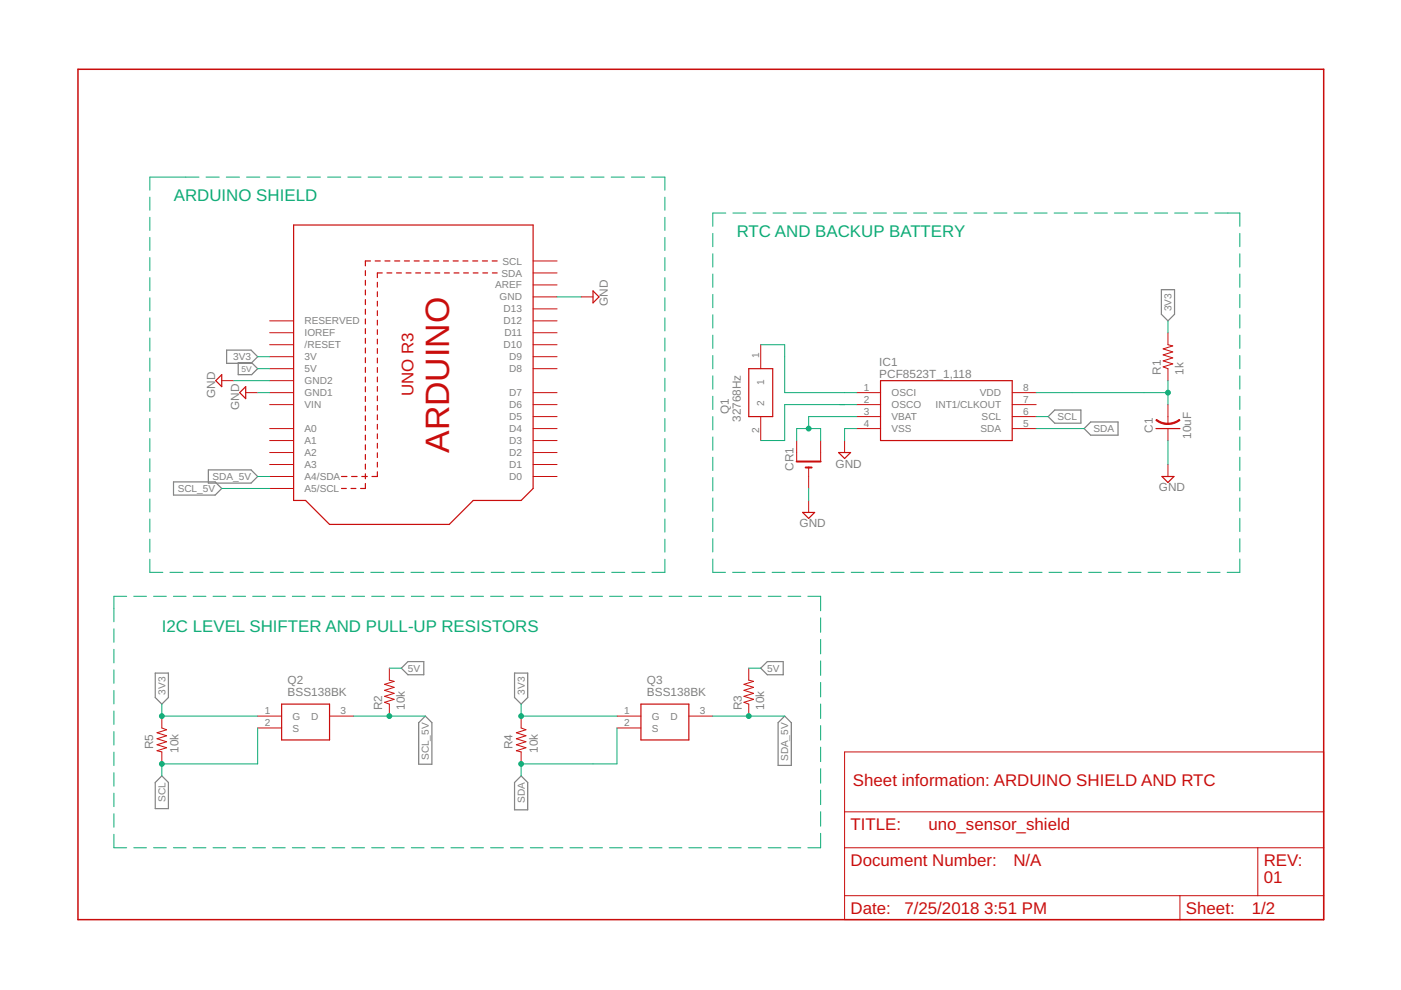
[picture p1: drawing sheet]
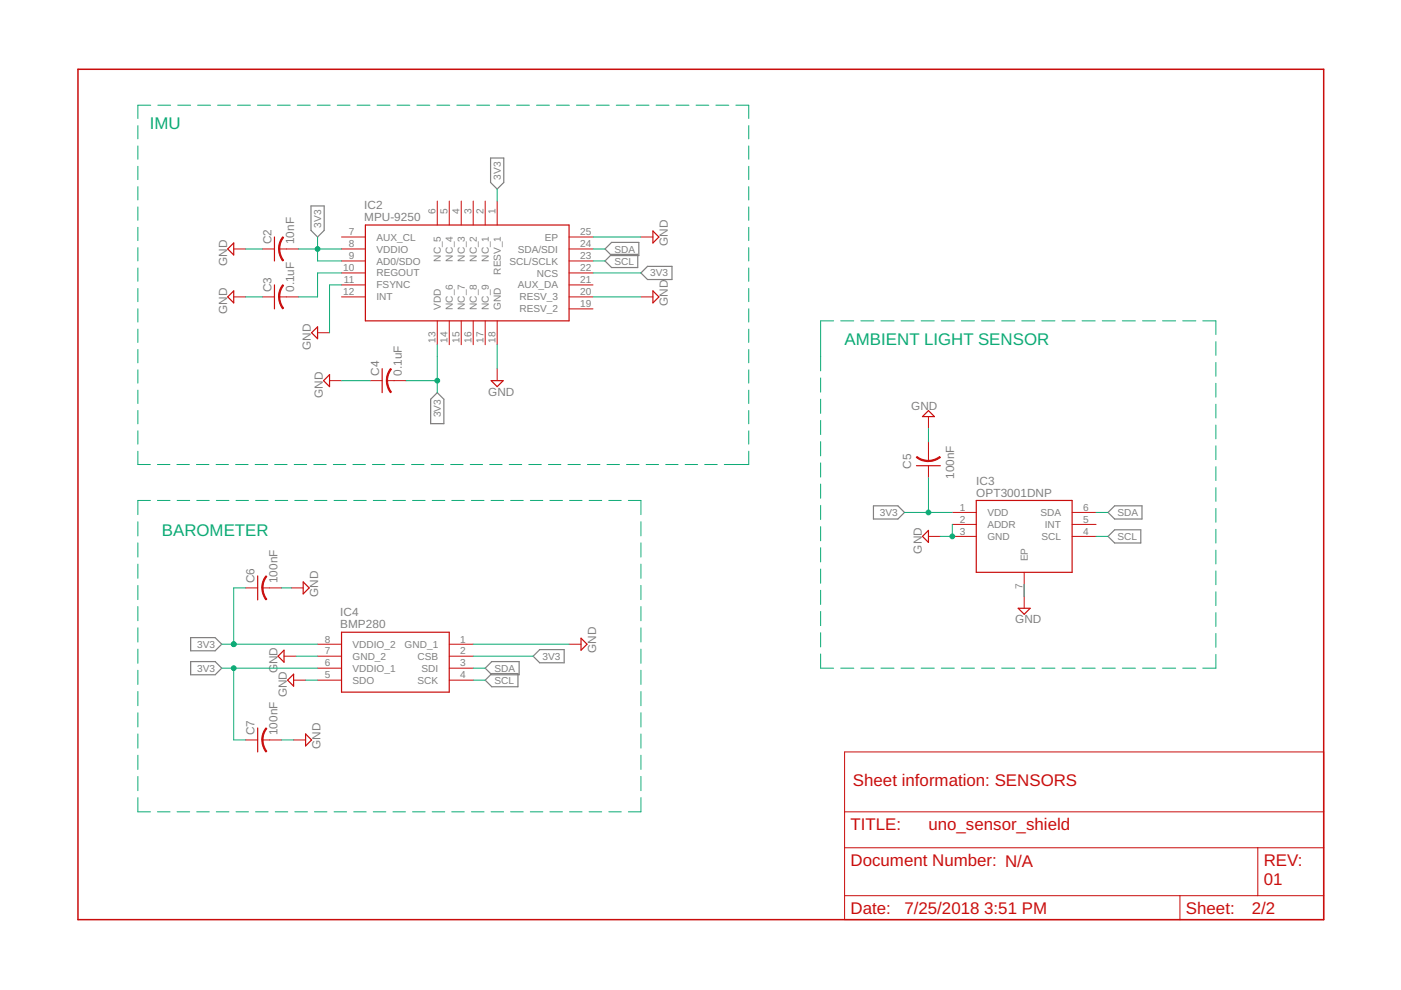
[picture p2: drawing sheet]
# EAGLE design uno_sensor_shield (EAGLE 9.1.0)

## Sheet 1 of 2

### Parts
C1  10uF  C-USC0805  [C0805]
CR1  CR1220SMT  [CR1220-SMD]
IC1  PCF8523T_1,118  [SOIC127P600X175-8N]
Q1  32768Hz  Q_0.032768-JTX210-12.5-20-T1-L  [Q0032768JTX21012520T1LF]
Q2  BSS138BK  [SOT95P230X110-3N]
Q3  BSS138BK  [SOT95P230X110-3N]
R1  1k  R-US_R0805  [R0805]
R2  10k  R-US_R0805  [R0805]
R3  10k  R-US_R0805  [R0805]
R4  10k  R-US_R0805  [R0805]
R5  10k  R-US_R0805  [R0805]
U1  ARDUINOR3-DIMENSION  [ARDUINOR3]

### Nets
3V3: Q2.1(G) Q3.1(G) R1.2 R4.1 R5.1 U1.3V ; also sheet 2
5V: R2.2 R3.2 U1.5V
GND: C1.1 CR1.- IC1.4(VSS) U1.GND U1.GND1 U1.GND2 ; also sheet 2
N$4: IC1.2(OSCO) Q1.2
N$5: C1.2 IC1.8(VDD) R1.1
N$11: IC1.1(OSCI) Q1.1
SCL: IC1.6(SCL) Q2.2(S) R5.2 ; also sheet 2
SCL_5V: Q2.3(D) R2.1 U1.A5(A5/SCL)
SDA: IC1.5(SDA) Q3.2(S) R4.2 ; also sheet 2
SDA_5V: Q3.3(D) R3.1 U1.A4(A4/SDA)
VBAT: CR1.+$1(+) CR1.+$2(+1) IC1.3(VBAT)
Unconnected: IC1.7(INT1/CLKOUT) U1.A0 U1.A1 U1.A2 U1.A3 U1.AREF U1.D0 U1.D1 U1.D2 U1.D3 U1.D4 U1.D5 U1.D6 U1.D7 U1.D8 U1.D9 U1.D10 U1.D11 U1.D12 U1.D13 U1.IOREF U1.RESERVED U1.RESET(/RESET) U1.SCL U1.SDA

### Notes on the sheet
- ARDUINO SHIELD
- RTC AND BACKUP BATTERY
- I2C LEVEL SHIFTER AND PULL-UP RESISTORS
- Sheet information: ARDUINO SHIELD AND RTC
- N/A
- 01

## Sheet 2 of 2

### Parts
C2  10nF  C-USC0805  [C0805]
C3  0.1uF  C-USC0805  [C0805]
C4  0.1uF  C-USC0805  [C0805]
C5  100nF  C-USC0805  [C0805]
C6  100nF  C-USC0805  [C0805]
C7  100nF  C-USC0805  [C0805]
IC2  MPU-9250  [QFN40P300X300X105-25N]
IC3  OPT3001DNP  [SON65P200X200X65-7N]
IC4  BMP280  [8-PIN-METAL-LID-LGA]

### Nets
3V3: C2.2 C4.2 C5.1 C6.1 C7.1 IC2.1(RESV_1) IC2.8(VDDIO) IC2.9(AD0/SDO) IC2.13(VDD) IC2.22(NCS) IC3.1(VDD) IC4.2(CSB) IC4.6(VDDIO_1) IC4.8(VDDIO_2) ; also sheet 1
GND: C2.1 C3.1 C4.1 C5.2 C6.2 C7.2 IC2.11(FSYNC) IC2.18(GND) IC2.20(RESV_3) IC2.25(EP) IC3.2(ADDR) IC3.3(GND) IC3.7(EP) IC4.1(GND_1) IC4.5(SDO) IC4.7(GND_2) ; also sheet 1
N$2: C3.2 IC2.10(REGOUT)
SCL: IC2.23(SCL/SCLK) IC3.4(SCL) IC4.4(SCK) ; also sheet 1
SDA: IC2.24(SDA/SDI) IC3.6(SDA) IC4.3(SDI) ; also sheet 1
Unconnected: IC2.2(NC_1) IC2.3(NC_2) IC2.4(NC_3) IC2.5(NC_4) IC2.6(NC_5) IC2.7(AUX_CL) IC2.12(INT) IC2.14(NC_6) IC2.15(NC_7) IC2.16(NC_8) IC2.17(NC_9) IC2.19(RESV_2) IC2.21(AUX_DA) IC3.5(INT)

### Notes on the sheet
- IMU
- AMBIENT LIGHT SENSOR
- BAROMETER
- Sheet information: SENSORS
- N/A
- 01

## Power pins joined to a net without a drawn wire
VIN: U1.VIN
